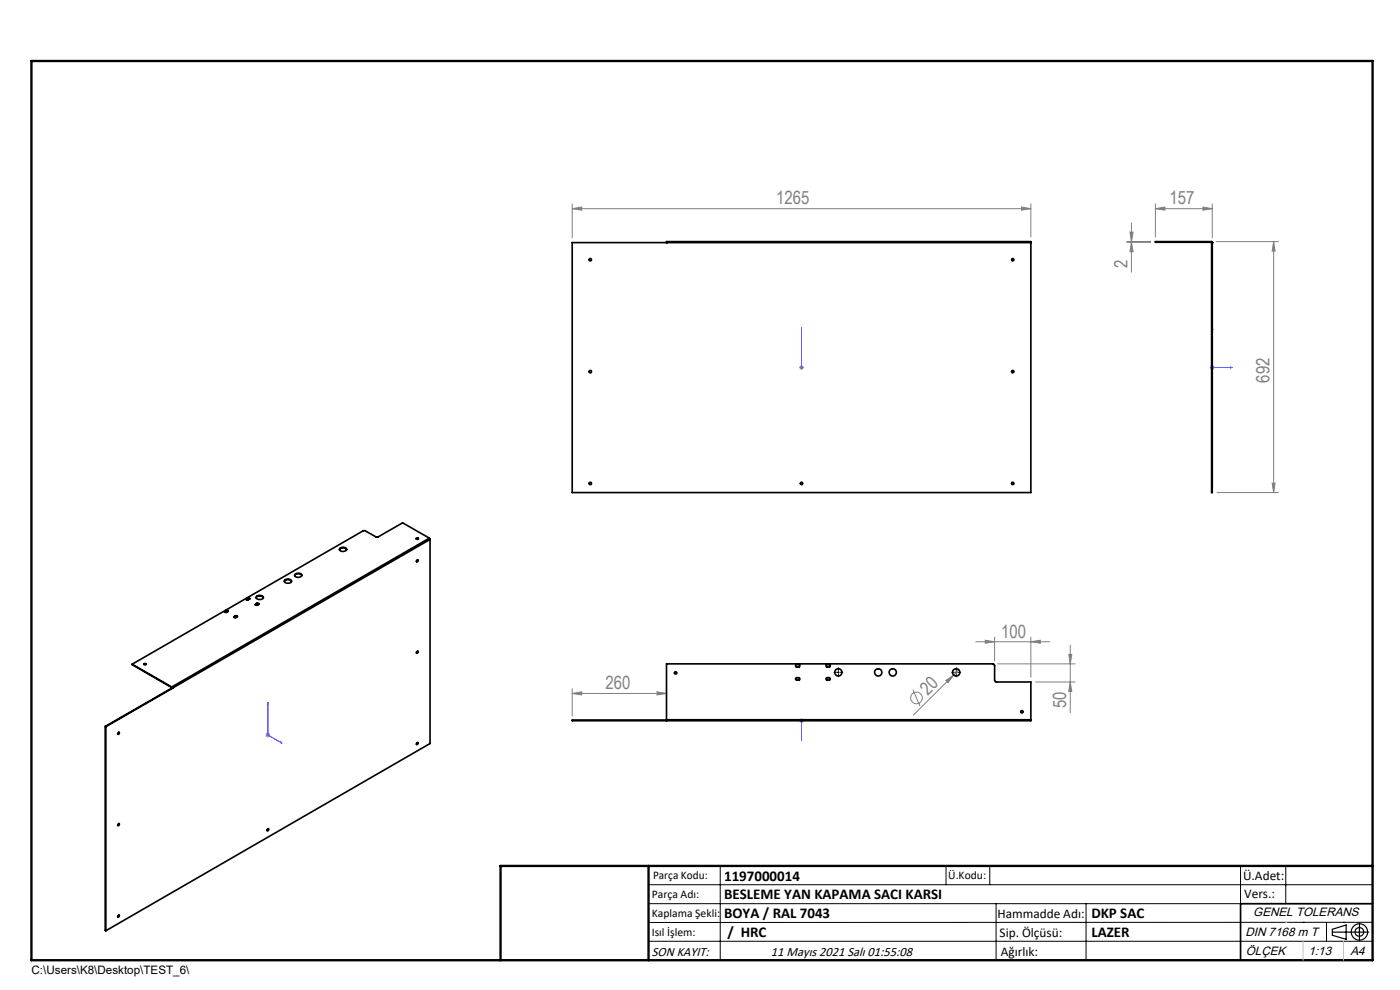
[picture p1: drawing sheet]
<svg xmlns="http://www.w3.org/2000/svg" width="297mm" height="210mm" viewBox="0 0 297 210" stroke-linecap="round" stroke-linejoin="round" font-family="sans-serif">
<g fill="none" stroke="#808080" stroke-width=".21">
<path d="M121.4 44.3l2-.4v.7zM121.4 43.2v7.3M121.4 44.3h97.3M216.7 43.9l2 .4-2 .3zM218.7 43.2v7.1M239 51.3h5.1M239 51.4h5.1M239.7 49.2h.7l-.4 2.1zM240 47.3v10.4M240 51.4l.4 2h-.7zM245.1 44.3l2-.4v.7zM245.1 44.3h12.1"/>
<path d="M245.1 43.2v7.1M255.2 43.9l2 .4-2 .3zM257.2 43.2v7.3M258 51.3h13.2M270.2 51.3v53.2M270.2 51.3l.3 2h-.6zM169.5 78h1M169.7 77.6l.7 .7M170 77.4v1M170.4 77.6l-.7 .7M256.7 78h1M256.8 77.6l.8 .7"/>
<path d="M257.2 77.4v1M257.6 77.6l-.8 .7M258.2 104.5h13M269.9 102.5h.6l-.3 2zM207 136.1h15.7M209 135.8l2 .3-2 .3zM211 135.1v5.1M218.7 136.1l2-.3v.6zM218.7 135.1v8.6M226.7 138.8h.7l-.4 2zM227 136.8v14.4M56.3 155.9h1"/>
<path d="M56.5 155.6l.7 .7M56.8 155.4v1M57.2 155.6l-.7 .7M121.4 147.1l2-.4v.7zM121.4 146.1v5.8M121.4 147.1h20M139.4 146.7l2 .4-2 .3zM169.5 152.9h1M169.7 152.5l.7 .7M170 152.4v1M170.4 152.5l-.7 .7M193.7 146.3l1.5 3.5"/>
<path d="M200.7 144.3l1.6-1.1-1.2 1.6zM202.3 143.2l-8.5 8.5M203.4 142.1l-1.1 1.1M211.6 140.8h16.5M219.7 144.7h8.4M227 144.7l.4 2h-.7z"/>
<circle cx="194.4" cy="148" r="1.23"/>
</g>
<g fill="none" stroke="#000" stroke-width=".25">
<path d="M282.6 197.7h7.8M282.6 197.1l3-.9v3l-3-.8zM288.4 195.8v3.8M106.2 203.7h185"/>
<circle cx="288.4" cy="197.7" r="1.74"/>
<circle cx="288.4" cy="197.7" r=".93"/>
</g>
<g fill="none" stroke="#00f" stroke-width=".21">
<path d="M170 77.8v.3zM170 69.5v.4v-.4M170 78h.1M170 69.5v8.5M257.2 69.5l.1 .4h-.2zM257.2 69.5v8.5h4.2M261 77.8l.4 .2-.4 .1zM56.8 149v6.9l3 1.7M56.8 149l.1 .4-.1-.1zM59.5 157.4l.3 .2-.3-.1zM170 157.1v-.4v.4M170 152.8v.2z"/>
<path d="M170 152.9h.1M170 152.9v4.2"/>
</g>
<path d="M177.5 142.6h-.6M177.9 142.2v-.6M177.9 143v.6M178.3 142.6h.5M202.5 142.6h-.6M202.9 142.2v-.6M202.9 143v.6M203.3 142.6h.5" fill="none" stroke="#000" stroke-width=".21" stroke-dasharray="15.2 1.3 1.3 1.3"/>
<g fill="none" stroke="#000" stroke-width=".21">
<path d="M177.7 142.6h.3M177.8 142.4v.4M202.7 142.6h.4M202.8 142.4v.4M137.6 187.7h153.6M137.6 191.7h153.6M137.6 199.7h153.6M152.8 183.7v20M200.7 183.7v4M210 183.7v4M211.3 191.7v12M230.4 191.7v12"/>
<path d="M263.2 183.7v20M272.8 183.7v8M276.4 195.6h.1M281.4 195.6v4.1M285 195.6h.1M291.2 195.6l-153.6 .1"/>
</g>
<path d="M291.2 191.7h-28v12" fill="none" stroke="#000" stroke-width=".35"/>
<path d="M6.7 12.9h284.5v190.8h-284.5zM137.6 183.7v20M291.2 183.7h-185v20" fill="none" stroke="#000" stroke-width=".5"/>
<path d="M276.4 199.7v4M285 199.7v4" fill="none" stroke="#c0c0c0" stroke-width=".21"/>
<path d="M272.8 195.6h.1" fill="none" stroke="#c0c0c0" stroke-width=".25"/>
<g fill="#00f">
<path d="M170 77.8v.3zM170 69.5v.4z"/>
<path d="M170 156.7v.4zM170 152.8v.2z"/>
<path d="M59.5 157.4l.3 .2-.3-.1zM56.8 149l.1 .4-.1-.1z"/>
<path d="M261 77.8l.4 .2-.4 .1zM257.2 69.5l.1 .4h-.2z"/>
</g>
<g fill="#808080">
<path d="M200.7 144.3l1.6-1.1-1.2 1.6z"/>
<path d="M139.4 146.7l2 .4-2 .3zM121.4 147.1l2-.4v.7z"/>
<path d="M121.4 44.3l2-.4v.7zM216.7 43.9l2 .4-2 .3zM209 135.8l2 .3-2 .3zM218.7 136.1l2-.3v.6z"/>
<path d="M255.2 43.9l2 .4-2 .3zM245.1 44.3l2-.4v.7z"/>
<path d="M270.2 51.3l.3 2h-.6zM269.9 102.5h.6l-.3 2zM239.7 49.2h.7l-.4 2.1zM240 51.4l.4 2h-.7z"/>
<path d="M226.7 138.8h.7l-.4 2zM227 144.7l.4 2h-.7z"/>
</g>
<g fill="none" stroke="#000" stroke-width=".35">
<path d="M121.4 51.5h97.3v53h-97.3zM141.4 51.5h.1M141.4 51.5v-.2h77.3v.2M257 51.3l.2 .2M257 51.4v.1M257 51.3h-11.9v.1h11.9M257 51.3v.1M257 51.5h.1M257 51.5h.2M257 51.5v53h.2v-53M257.2 51.5h.1M72 116.6a.97 .97 0 0 1 1.6 0"/>
<path d="M72.1 116.3l.6-.2a.52 .52 0 0 1 .6 .1 .52 .52 0 0 1 .1 .5l-.8 .3a.44 .44 0 0 1-.5-.2 .44 .44 0 0 1 0-.5zM88.3 114.2l.3-.1 .2 .2-.4 .1zM88.3 114.3h.5M88.4 118.9l.1-.2a.19 .19 0 0 1 .3 .2 .19 .19 0 0 1-.2 .2 .19 .19 0 0 1-.2-.2zM88.6 118.7l-.2 .4M91.1 114.2l.1 .2M91.1 114.2l-5.7-3.3-5.3 3h-.3l-2.3-1.3h-.4l-49.1 28.3M91.1 114.2l-54.7 31.5M91.2 114.4l-54.6 31.6M91.2 114.4v43.3l-68.8 39.7M47.7 129.7v.1M47.7 129.8h.1"/>
<path d="M48 129.5h.2l.2 .1-.4 .3-.3-.1v-.1M48 129.6l.4 .1M48 129.5l-.3 .2M48 129.5v.1M48 129.6l-.3 .2M49.7 130.8v.1M49.7 130.9h-.1M49.9 130.6h.3l.2 .2-.4 .2h-.4l.1-.2M49.9 130.8h.5M49.9 130.6l-.2 .2M49.9 130.6v.2M49.9 130.8l-.2 .1"/>
<path d="M52.3 127v.1M52.3 127.1l-.1 .1M52.5 126.9l.3-.1 .2 .2-.4 .3-.4-.1 .1-.2M52.5 127h.5M52.5 126.9l-.2 .1M52.5 126.9v.1M52.5 127l-.2 .1M54.2 128.2v.1M54.2 128.3h.1M54.3 126.8a.93 .93 0 0 1 1.5 0M54.5 126.5l.6-.2a.5 .5 0 0 1 .6 .1 .5 .5 0 0 1 0 .6l-.8 .2a.41 .41 0 0 1-.5-.2 .41 .41 0 0 1 .1-.5zM54.5 128h.5l-.4 .4a.22 .22 0 0 1-.3 0 .22 .22 0 0 1-.1-.2"/>
<path d="M54.5 128.1l.4 .1M54.5 128l-.3 .2M54.5 128v.1M54.5 128.1l-.3 .2M60.3 123.4a.93 .93 0 0 1 1.5 0M60.4 123.1l.2-.2 .6-.1a.48 .48 0 0 1 .6 .5 .48 .48 0 0 1-.6 .4h-.2a.52 .52 0 0 1-.6-.6zM62.5 122.1l.3-.3 .4-.1h.4l.4 .4M62.5 121.8a.82 .82 0 0 1 .9-.3 .82 .82 0 0 1 .6 .7 .88 .88 0 0 1-1.5-.3zM88.4 138.2l.1-.1a.2 .2 0 0 1 .1 .3 .2 .2 0 0 1-.3 .1zM88.6 138.1l-.2 .4M22.3 154.1l.1 .1M22.3 154.1l.1 43.3"/>
<path d="M22.4 154.2v43.2M25 155.4h.3l-.2 .4-.1-.1zM25.2 155.3l-.2 .4M28 140.9l8.4 5M28 140.9l8.4 4.8M30.5 140.8l.4-.1 .1 .2-.3 .1zM30.6 140.9h.4M36.4 145.7l.2 .3M36.4 145.9h.1M36.4 145.7v.2M36.5 145.9h.1M36.5 145.9l-14.2 8.2"/>
<path d="M36.5 145.9l.1 .1M36.6 146l-14.2 8.2M36.6 146h.1M88.5 157.5a.2 .2 0 0 1 .1 .3 .2 .2 0 0 1-.3 0zM88.6 157.5l-.2 .4M141.4 152.7v-11.9h69.3l.3 .3v3.2l.3 .4h7.4v8M141.4 152.7v.2M141.4 152.7h77.3M168.9 143.8l.5-.1a.26 .26 0 0 1 .3 .3 .26 .26 0 0 1-.3 .3h-.5l-.1-.2zM168.9 141h.5a.28 .28 0 0 1 .3 .2 .28 .28 0 0 1-.3 .3h-.5zM175.3 141h.6a.28 .28 0 0 1 .2 .2 .28 .28 0 0 1-.2 .3h-.6zM175.4 143.7h.5a.26 .26 0 0 1 .2 .3 .26 .26 0 0 1-.2 .3h-.4a.27 .27 0 0 1-.3-.2 .27 .27 0 0 1 .2-.4z"/>
<path d="M218.7 152.7v.2h-97.3v-.2h20M25 174.8h.3l-.2 .3h-.1zM25.2 174.7l-.2 .4M56.9 175.8l-.2 .4M25.1 194.1l.2 .1-.2 .3a.2 .2 0 0 1-.1-.2 .2 .2 0 0 1 .1-.2zM25.2 194.1l-.2 .4"/>
<circle cx="125.2" cy="55.1" r=".25"/>
<circle cx="214.8" cy="55.1" r=".25"/>
<circle cx="125.2" cy="78.8" r=".25"/>
<circle cx="214.8" cy="78.8" r=".25"/>
<circle cx="125.2" cy="102.6" r=".25"/>
<circle cx="170" cy="102.6" r=".25"/>
<circle cx="214.8" cy="102.6" r=".25"/>
<circle cx="143.3" cy="142.7" r=".24"/>
<circle cx="177.9" cy="142.6" r=".77"/>
<circle cx="186.3" cy="142.6" r=".78"/>
<circle cx="189.4" cy="142.6" r=".77"/>
<circle cx="202.8" cy="142.6" r=".78"/>
<circle cx="216.8" cy="151" r=".25"/>
<circle cx="56.8" cy="176" r=".21"/>
</g>
<g font-size="3.9" fill="#808080">
<text x="164.7" y="43.4">1265</text>
<text x="248.1" y="43.4">157</text>
<text x="239.2" y="56.8" transform="rotate(-90 239.2 56.8)">2</text>
<text x="269.3" y="81.1" transform="rotate(-90 269.3 81.1)">692</text>
<text x="212.4" y="135.2">100</text>
<text x="128.4" y="146.2">260</text>
<text x="196.8" y="147.5" transform="rotate(-45 196.8 147.5)">20</text>
<text x="226.2" y="150.3" transform="rotate(-90 226.2 150.3)">50</text>
</g>
<g font-size="3.2">
<text x="153.6" y="190.8">BESLEME YAN KAPAMA SACI KARSI</text>
<text x="153.6" y="186.8">1197000014</text>
<text x="153.6" y="194.8">BOYA / RAL 7043</text>
<text x="231.5" y="194.8">DKP SAC</text>
<text x="154.3" y="198.8">/ HRC</text>
<text x="231.5" y="198.7">LAZER</text>
</g>
<g font-size="2.8">
<text x="263.7" y="186.7">Ü.Adet:</text>
<text x="263.9" y="190.5">Vers.:</text>
<text x="211.6" y="194.8">Hammadde Adı:</text>
<text x="138.3" y="202.8">SON KAYIT:</text>
<text x="163.6" y="202.8">11 Mayıs 2021 Salı 01:55:08</text>
<text x="212.1" y="198.7">Sip. Ölçüsü:</text>
<text x="212.3" y="202.7">Ağırlık:</text>
</g>
<g font-size="2.6">
<text x="265.9" y="194.4">GENEL TOLERANS</text>
<text x="264.2" y="198.5">DIN 7168 m T</text>
<text x="264.3" y="202.6">ÖLÇEK</text>
<text x="277.6" y="202.6">1:13</text>
<text x="286.5" y="202.6">A4</text>
</g>
<g font-size="2.5">
<text x="138.3" y="190.5">Parça Adı:</text>
<text x="138.5" y="186.5">Parça Kodu:</text>
<text x="201.2" y="186.5">Ü.Kodu:</text>
<text x="138.3" y="194.5">Kaplama Şekli:</text>
<text x="138.3" y="198.6">Isıl İşlem:</text>
<text x="6.7" y="206.7">C:\Users\K8\Desktop\TEST_6\</text>
</g>
</svg>
